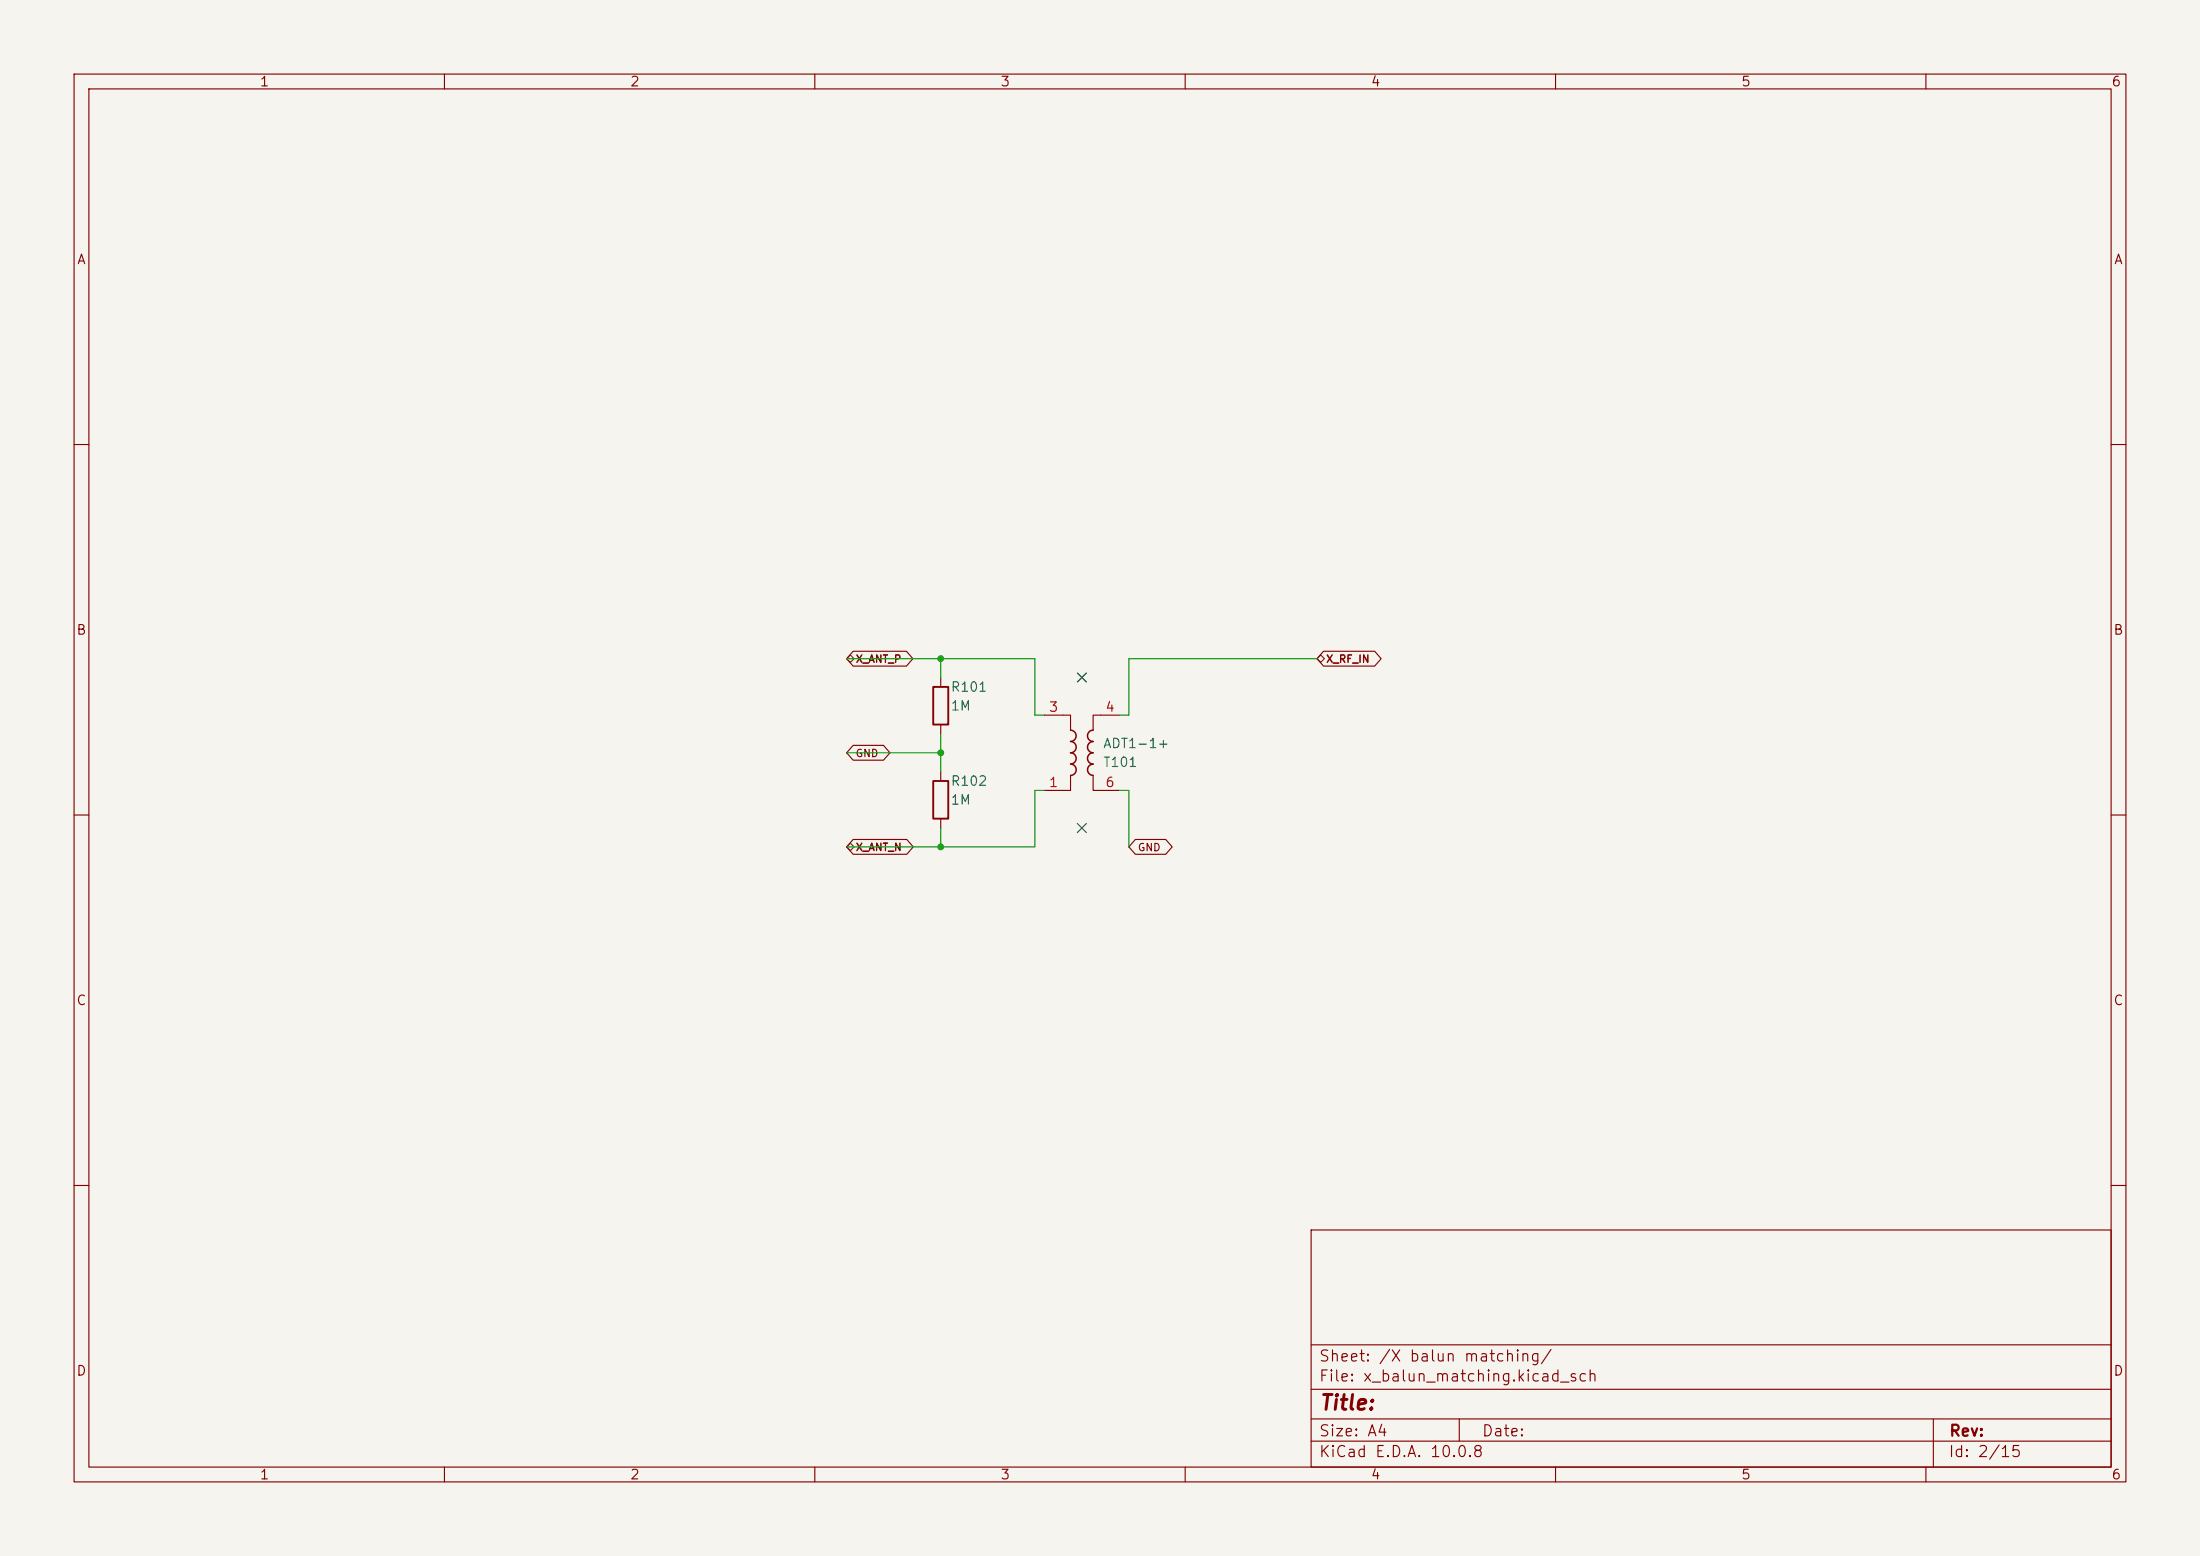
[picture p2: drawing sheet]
<svg xmlns="http://www.w3.org/2000/svg" width="297mm" height="210mm" viewBox="0 0 297 210" stroke-linecap="round" stroke-linejoin="round" font-family="sans-serif">
<path d="M0 0h297v210h-297z" fill="#f5f4ef" stroke="#f5f4ef" stroke-width=".14"/>
<g fill="none" stroke="#840000" stroke-width=".15">
<path d="M10 10h277v190h-277zM12 12h273v186h-273zM60 10v2M110 10v2M160 10v2M210 10v2M260 10v2M10 60h2M285 60h2M115.2 87.9h7.2l.8 1-.8 1h-7.2l-.9-1zM127 91.4v1.3M127 97.8v1.3"/>
<path d="M141 96.5h3.5v2.1M151.1 96.5h-3.5v2.1M178.7 87.9h6.9l.9 1-.9 1h-6.9l-.9-1zM10 110h2M115.2 100.6h4.1l.8 1-.8 1h-4.1l-.9-1zM115.2 113.3h7.2l.9 1-.9 1h-7.2l-.9-1zM127 104.1v1.3M127 110.5v1.3M144.5 104.6v2.1h-3.5M147.6 104.6v2.1h3.5M153.3 113.3h4.1l.8 1-.8 1h-4.1l-.9-1zM285 110h2"/>
<path d="M10 160h2M177 166h108v32h-108zM285 160h2M60 198v2M110 198v2M160 198v2M177 194.5h108M177 191.5h108M177 187.5h108M177 181.5h108M197 191.5v3M210 198v2"/>
<path d="M260 198v2M261 191.5v6.5"/>
</g>
<path d="M144.5 98.6a.76 .76 0 0 1 .8 .7 .76 .76 0 0 1-.8 .8 .77 .77 0 0 1 .8 .7 .77 .77 0 0 1-.8 .8 .76 .76 0 0 1 .8 .8 .76 .76 0 0 1-.8 .7M147.6 98.5a.77 .77 0 0 0-.8 .8 .77 .77 0 0 0 .8 .8 .76 .76 0 0 0-.8 .7 .76 .76 0 0 0 .8 .8 .76 .76 0 0 0-.8 .8 .76 .76 0 0 0 .8 .7 .76 .76 0 0 0-.8 .8 .76 .76 0 0 0 .8 .7M144.5 103.1a.77 .77 0 0 1 .8 .8 .77 .77 0 0 1-.8 .8" fill="none" stroke="#840000" stroke-width=".2"/>
<path d="M126 92.7h2v5.1h-2zM126 105.4h2v5.1h-2z" fill="none" stroke="#840000" stroke-width=".25"/>
<path d="M114.3 88.9l.5-.5 .5 .5-.5 .5zM177.8 88.9l.5-.5 .5 .5-.5 .5zM114.3 114.3l.5-.5 .5 .5-.5 .5z" fill="none" stroke="#725600" stroke-width=".15"/>
<path d="M114.3 88.9h25.4v7.6h1.3M127 88.9v2.5M127 99.1v5M177.8 88.9h-25.4v7.6h-1.3M114.3 101.6h12.7M127 111.8v2.5M141 106.7h-1.3v7.6h-25.4M151.1 106.7h1.3v7.6" fill="none" stroke="#009600" stroke-width=".15"/>
<path d="M145.4 90.8l1.3 1.2M146.7 90.8l-1.3 1.2M145.4 111.2l1.3 1.2M146.7 111.2l-1.3 1.2" fill="none" stroke="#000084" stroke-width=".15"/>
<g fill="#009600">
<circle cx="127" cy="88.9" r=".46"/>
<circle cx="127" cy="101.6" r=".46"/>
<circle cx="127" cy="114.3" r=".46"/>
</g>
<text font-size="2" fill="#840000" x="178" y="190.8">Title:</text>
<g font-size="1.5" fill="#840000">
<text x="178" y="184.1">Sheet: /X balun matching/</text>
<text x="178" y="186.8">File: x_balun_matching.kicad_sch</text>
<text x="178" y="197">KiCad E.D.A. 10.0.8</text>
<text x="178" y="194.2">Size: A4</text>
<text x="200" y="194.2">Date:</text>
<text x="263" y="197">Id: 2/15</text>
<text x="263" y="194.2">Rev:</text>
</g>
<g font-size="1.3" fill="#840000">
<text x="35" y="12">1</text>
<text x="85" y="12">2</text>
<text x="135" y="12">3</text>
<text x="185" y="12">4</text>
<text x="235" y="12">5</text>
<text x="285" y="12">6</text>
<text x="10.3" y="36">A</text>
<text x="285.3" y="36">A</text>
<text x="10.2" y="86">B</text>
<text x="285.2" y="86">B</text>
<text x="10.2" y="136">C</text>
<text x="285.2" y="136">C</text>
<text x="10.2" y="186">D</text>
<text x="285.2" y="186">D</text>
<text x="35" y="200">1</text>
<text x="85" y="200">2</text>
<text x="135" y="200">3</text>
<text x="185" y="200">4</text>
<text x="235" y="200">5</text>
<text x="285" y="200">6</text>
</g>
<g font-size="1.3" fill="#006464">
<text x="128.3" y="93.7">R101</text>
<text x="128.3" y="96.2">1M</text>
<text x="148.8" y="101.3">ADT1-1+</text>
<text x="128.3" y="106.4">R102</text>
<text x="148.8" y="103.8">T101</text>
<text x="128.3" y="108.9">1M</text>
</g>
<g font-size="1.3" fill="#a90000">
<text x="141.5" y="96.4">3</text>
<text x="149.1" y="96.4">4</text>
<text x="141.5" y="106.5">1</text>
<text x="149.1" y="106.5">6</text>
</g>
<g font-size="1" fill="#725600">
<text x="115.5" y="89.7">X_ANT_P</text>
<text x="179" y="89.7">X_RF_IN</text>
</g>
<g font-size="1" fill="#840000">
<text x="115.4" y="102.4">GND</text>
<text x="115.4" y="115.1">X_ANT_N</text>
<text x="153.5" y="115.1">GND</text>
</g>
</svg>
